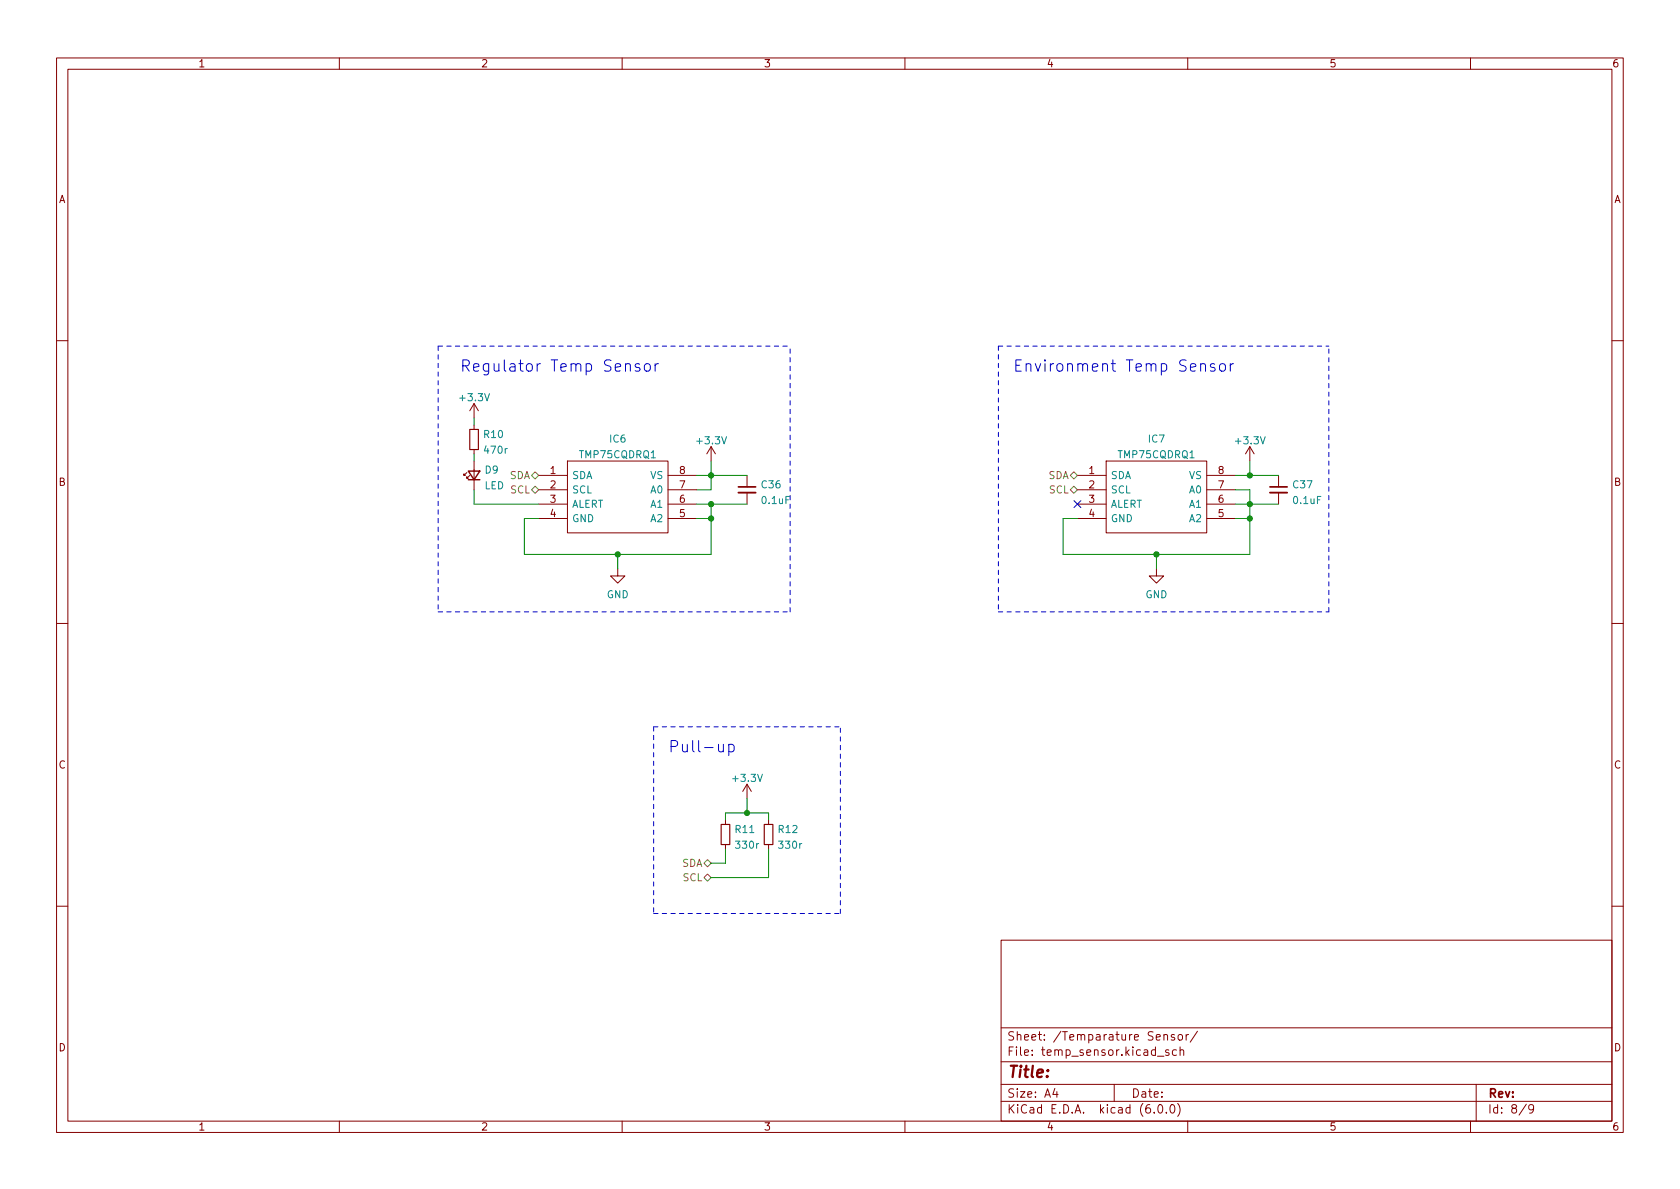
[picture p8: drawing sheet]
<svg xmlns="http://www.w3.org/2000/svg" width="297mm" height="210mm" viewBox="0 0 297 210" stroke-linecap="round" stroke-linejoin="round" font-family="sans-serif">
<g fill="none" stroke="#840000" stroke-width=".18">
<path d="M10 10.2h277v190.1h-277zM12 12.2h273v186.1h-273zM60 10.2v2M110 10.2v2M160 10.2v2M210 10.2v2M260 10.2v2M10 60.2h2M83.8 71.4v2.5M83.8 75.2v.7M83.8 79.5v.8M83.8 71.4l-.7 1.2"/>
<path d="M83.8 71.4l.8 1.2M125.7 79l-.7 1.3M125.7 79v2.5M125.7 79l.8 1.3M221 79l-.8 1.3M221 79v2.5M221 79l.7 1.3M285 60.2h2M82.5 83.6l-.5 .5v-.3v.3h.3M83.1 84.1l-.6 .5v-.3v.3h.3M83.8 81.5v5.1M95.2 84.1h5.1"/>
<path d="M95.2 86.6h5.1M95.2 89.1h5.1M95.2 91.7h5.1M100.3 81.5h17.8v12.7h-17.8zM118.1 84.1h5.1M118.1 86.6h5.1M118.1 89.1h5.1M118.1 91.7h5.1M132.1 84.1v2M132.1 87.1v2M190.5 84.1h5.1M190.5 86.6h5.1"/>
<path d="M190.5 89.1h5.1M190.5 91.7h5.1M195.6 81.5h17.8v12.7h-17.8zM213.4 84.1h5M213.4 86.6h5M213.4 89.1h5M213.4 91.7h5M226.1 84.1v2M226.1 87.1v2M10 110.2h2M109.2 100.6v1.2h1.3l-1.3 1.3-1.3-1.3h1.3M204.5 100.6v1.2h1.2l-1.2 1.3-1.3-1.3h1.3"/>
<path d="M285 110.2h2M132.1 138.7v2.5M132.1 138.7l-.8 1.2M132.1 138.7l.7 1.2M128.3 145v.8M128.3 149.3v.8M135.9 145v.8M135.9 149.3v.8M10 160.2h2M177 166.3h108v32h-108zM285 160.2h2M60 198.3v2"/>
<path d="M110 198.3v2M160 198.3v2M177 194.8h108M177 191.8h108M177 187.8h108M177 181.8h108M186.5 192.5l-.4 1h1M186.9 193v1M197 191.8v3M204.1 196.7v.1M204.6 186.8h1.2M204.9 195.4l.2-.1a.81 .81 0 0 1 .6 .7 .81 .81 0 0 1-.3 .8h-.2a.81 .81 0 0 1-.6-.6 .81 .81 0 0 1 .3-.8z"/>
<path d="M205.8 183.1l.2-.2 .4 .1v.9M205.8 182.9v1M206.2 196.7v.1M206.6 185.7l-.3-.1-.2 .2v.3l.5 .1v.4h-.5M207.1 195.4l.1-.1a.81 .81 0 0 1 .6 .7 .81 .81 0 0 1-.3 .8h-.1a.81 .81 0 0 1-.6-.6 .81 .81 0 0 1 .3-.8zM207.6 183l-.3-.1-.2 .2v.3l.5 .1v.4h-.5M208 185.7l-.4-.1-.3 .3v.4l.1 .3h.6M208.2 195.1a1.72 1.72 0 0 1 0 2.3M208.4 183.1l.2-.2 .4 .2 .1 .5-.2 .3h-.3l-.2-.1zM208.6 185.8l.3-.2 .3 .1 .1 .9M208.6 185.1v1.5M209.7 182.9v1"/>
<path d="M210 198.3v2M210.1 182.9l-.2 .1-.2 .2M211.7 182.4l-1.3 1.9M260 198.3v2M261 191.8v6.5M269.9 195.3l-1.3 1.9M271.2 196l-.3 .3h-.3l-.3-.3 .1-.6 .5-.1 .2 .2a.99 .99 0 0 1-.4 1.3h-.3"/>
</g>
<path d="M82.8 83.3h2l-1 1.5zM82.8 84.8h2" fill="none" stroke="#840000" stroke-width=".25"/>
<path d="M130.6 87.1h3M224.5 87.1h3.1" fill="none" stroke="#840000" stroke-width=".33"/>
<path d="M130.6 86.1h3M224.5 86.1h3.1" fill="none" stroke="#840000" stroke-width=".3"/>
<path d="M83.1 75.9h1.5v3.6h-1.5zM127.5 145.8h1.5v3.5h-1.5zM135.1 145.8h1.6v3.5h-1.6z" fill="none" stroke="#840000" stroke-width=".2"/>
<path d="M94 84.1l.6-.7 .6 .7-.6 .6zM94 86.6l.6-.6 .6 .6-.6 .6zM189.2 86.6l.7-.6 .6 .6-.6 .6zM189.2 84.1l.7-.7 .6 .7-.6 .6zM124.5 152.6l.6-.6 .6 .6-.6 .7zM124.5 155.2l.6-.6 .6 .6-.6 .6z" fill="none" stroke="#848400" stroke-width=".18"/>
<path d="M113.1 64.4l-.5-.1-.3 .3 .1 .3 .7 .2 .1 .2-.1 .2-.2 .1-.6-.1M114 64.5a.54 .54 0 0 1 .6-.2 .54 .54 0 0 1 .4 .4v.6a.54 .54 0 0 1-.5 .4 .54 .54 0 0 1-.6-.4zM115.8 64.3v1.3M116.4 64.3a.51 .51 0 0 0-.6 .4M214.8 64.4l-.5-.1-.3 .3 .1 .3 .7 .2 .1 .2-.1 .2-.2 .1-.6-.1M215.7 64.5a.54 .54 0 0 1 .6-.2 .54 .54 0 0 1 .4 .4v.6a.54 .54 0 0 1-.6 .4 .54 .54 0 0 1-.5-.4zM217.5 64.3v1.3M218.1 64.3a.51 .51 0 0 0-.6 .4M127 131.6l.1 1.3a.54 .54 0 0 0 .8-.1M127.9 131.6v1.4M128.9 131.7l.5-.1 .4 .4v.6l-.2 .3-.2 .1-.5-.1M128.9 131.6v2" fill="none" stroke="#0000c2" stroke-width=".18"/>
<path d="M77.5 61.2h62.2M77.5 61.2v47M176.5 61.2h58.4M176.5 61.2v47M77.5 108.2h62.2M139.7 108.2v-47M176.5 108.2h58.4M234.9 108.2v-47M115.6 128.5v33M115.6 128.5h33M115.6 161.5h33M148.6 161.5v-33" fill="none" stroke="#0000c2" stroke-width=".18" stroke-dasharray=".8 .8"/>
<g fill="none" stroke="#008400" stroke-width=".18">
<path d="M83.8 73.9v1.3M83.8 86.6v2.5h11.4M83.8 80.3v1.2M109.2 98v2.6M123.2 89.1h8.9M123.2 91.7h2.5M123.2 84.1h8.9M125.7 89.1v8.9h-33v-6.3h2.5M125.7 81.5v5.1h-2.5M204.5 98v2.6M218.4 86.6h2.6v11.4h-33v-6.3h2.5M218.4 89.1h7.7"/>
<path d="M218.4 91.7h2.6M218.4 84.1h7.7M221 81.5v2.6M128.3 145v-1.2h7.6v1.2M128.3 150.1v2.5h-2.6M132.1 141.2v2.6M135.9 150.1v5.1h-10.2"/>
</g>
<path d="M189.9 88.5l1.2 1.3M191.1 88.5l-1.2 1.3" fill="none" stroke="#000084" stroke-width=".18"/>
<g fill="#008400" stroke="#008400" stroke-width=".18">
<circle cx="221" cy="84.1" r=".46"/>
<circle cx="125.7" cy="84.1" r=".46"/>
<circle cx="221" cy="89.1" r=".46"/>
<circle cx="221" cy="91.7" r=".46"/>
<circle cx="204.5" cy="98" r=".46"/>
<circle cx="132.1" cy="143.8" r=".46"/>
<circle cx="125.7" cy="91.7" r=".46"/>
<circle cx="125.7" cy="89.1" r=".46"/>
<circle cx="109.2" cy="98" r=".46"/>
</g>
<g font-size="2.8" fill="#0000c2">
<text x="81.3" y="65.7">Regulator Temp Sensor</text>
<text x="179.1" y="65.7">Environment Temp Sensor</text>
<text x="118.1" y="133">Pull-up</text>
</g>
<text font-size="2.8" fill="#840000" x="178" y="190.6">Title:</text>
<g font-size="2.1" fill="#840000">
<text x="178" y="184">Sheet: /Temparature Sensor/</text>
<text x="178" y="186.7">File: temp_sensor.kicad_sch</text>
<text x="178" y="196.9">KiCad E.D.A. kicad (6.0.0)</text>
<text x="178" y="194.1">Size: A4</text>
<text x="200" y="194.1">Date:</text>
<text x="263" y="194.1">Rev:</text>
<text x="263" y="196.9">Id: 8/9</text>
</g>
<g font-size="1.8" fill="#840000">
<text x="35" y="11.9">1</text>
<text x="85" y="11.9">2</text>
<text x="135" y="11.9">3</text>
<text x="185" y="11.9">4</text>
<text x="235" y="11.9">5</text>
<text x="285" y="11.9">6</text>
<text x="10.3" y="35.9">A</text>
<text x="285.3" y="35.9">A</text>
<text x="97.3" y="83.8">1</text>
<text x="120.2" y="83.8">8</text>
<text x="192.5" y="83.8">1</text>
<text x="215.4" y="83.8">8</text>
<text x="10.3" y="85.9">B</text>
<text x="97.3" y="86.4">2</text>
<text x="97.3" y="88.9">3</text>
<text x="120.2" y="88.9">6</text>
<text x="120.2" y="86.4">7</text>
<text x="192.5" y="86.4">2</text>
<text x="192.5" y="88.9">3</text>
<text x="215.4" y="88.9">6</text>
<text x="215.4" y="86.4">7</text>
<text x="285.3" y="85.9">B</text>
<text x="97.3" y="91.4">4</text>
<text x="120.2" y="91.4">5</text>
<text x="192.5" y="91.4">4</text>
<text x="215.4" y="91.4">5</text>
<text x="10.3" y="135.9">C</text>
<text x="285.3" y="135.9">C</text>
<text x="10.3" y="185.9">D</text>
<text x="285.3" y="185.9">D</text>
<text x="35" y="199.9">1</text>
<text x="85" y="199.9">2</text>
<text x="135" y="199.9">3</text>
<text x="185" y="199.9">4</text>
<text x="235" y="199.9">5</text>
<text x="285" y="199.9">6</text>
</g>
<g font-size="1.8" fill="#008484">
<text x="81.5" y="70.9">+3.3V</text>
<text x="85.6" y="77.4">R10</text>
<text x="85.8" y="80.2">470r</text>
<text x="85.8" y="83.7">D9</text>
<text x="102.6" y="81">TMP75CQDRQ1</text>
<text x="107.8" y="78.2">IC6</text>
<text x="123.4" y="78.6">+3.3V</text>
<text x="197.8" y="81">TMP75CQDRQ1</text>
<text x="203.1" y="78.2">IC7</text>
<text x="218.6" y="78.6">+3.3V</text>
<text x="85.6" y="86.5">LED</text>
<text x="101.1" y="84.7">SDA</text>
<text x="101.1" y="87.2">SCL</text>
<text x="101.1" y="89.8">ALERT</text>
<text x="115" y="84.7">VS</text>
<text x="115.1" y="89.8">A1</text>
<text x="115.1" y="87.2">A0</text>
<text x="134.7" y="86.3">C36</text>
<text x="134.8" y="89.1">0.1uF</text>
<text x="196.3" y="84.7">SDA</text>
<text x="196.3" y="87.2">SCL</text>
<text x="196.3" y="89.8">ALERT</text>
<text x="210.2" y="84.7">VS</text>
<text x="210.3" y="89.8">A1</text>
<text x="210.3" y="87.2">A0</text>
<text x="228.7" y="86.3">C37</text>
<text x="228.8" y="89.1">0.1uF</text>
<text x="101.1" y="92.3">GND</text>
<text x="115.1" y="92.3">A2</text>
<text x="196.3" y="92.3">GND</text>
<text x="210.3" y="92.3">A2</text>
<text x="107.3" y="105.8">GND</text>
<text x="202.5" y="105.8">GND</text>
<text x="129.7" y="138.2">+3.3V</text>
<text x="130.1" y="147.3">R11</text>
<text x="137.7" y="147.3">R12</text>
<text x="130.2" y="150.1">330r</text>
<text x="137.9" y="150.1">330r</text>
</g>
<g font-size="1.8" fill="#848400">
<text x="90.1" y="84.7">SDA</text>
<text x="90.3" y="87.2">SCL</text>
<text x="185.3" y="84.7">SDA</text>
<text x="185.5" y="87.2">SCL</text>
<text x="120.5" y="153.3">SDA</text>
<text x="120.7" y="155.8">SCL</text>
</g>
</svg>
